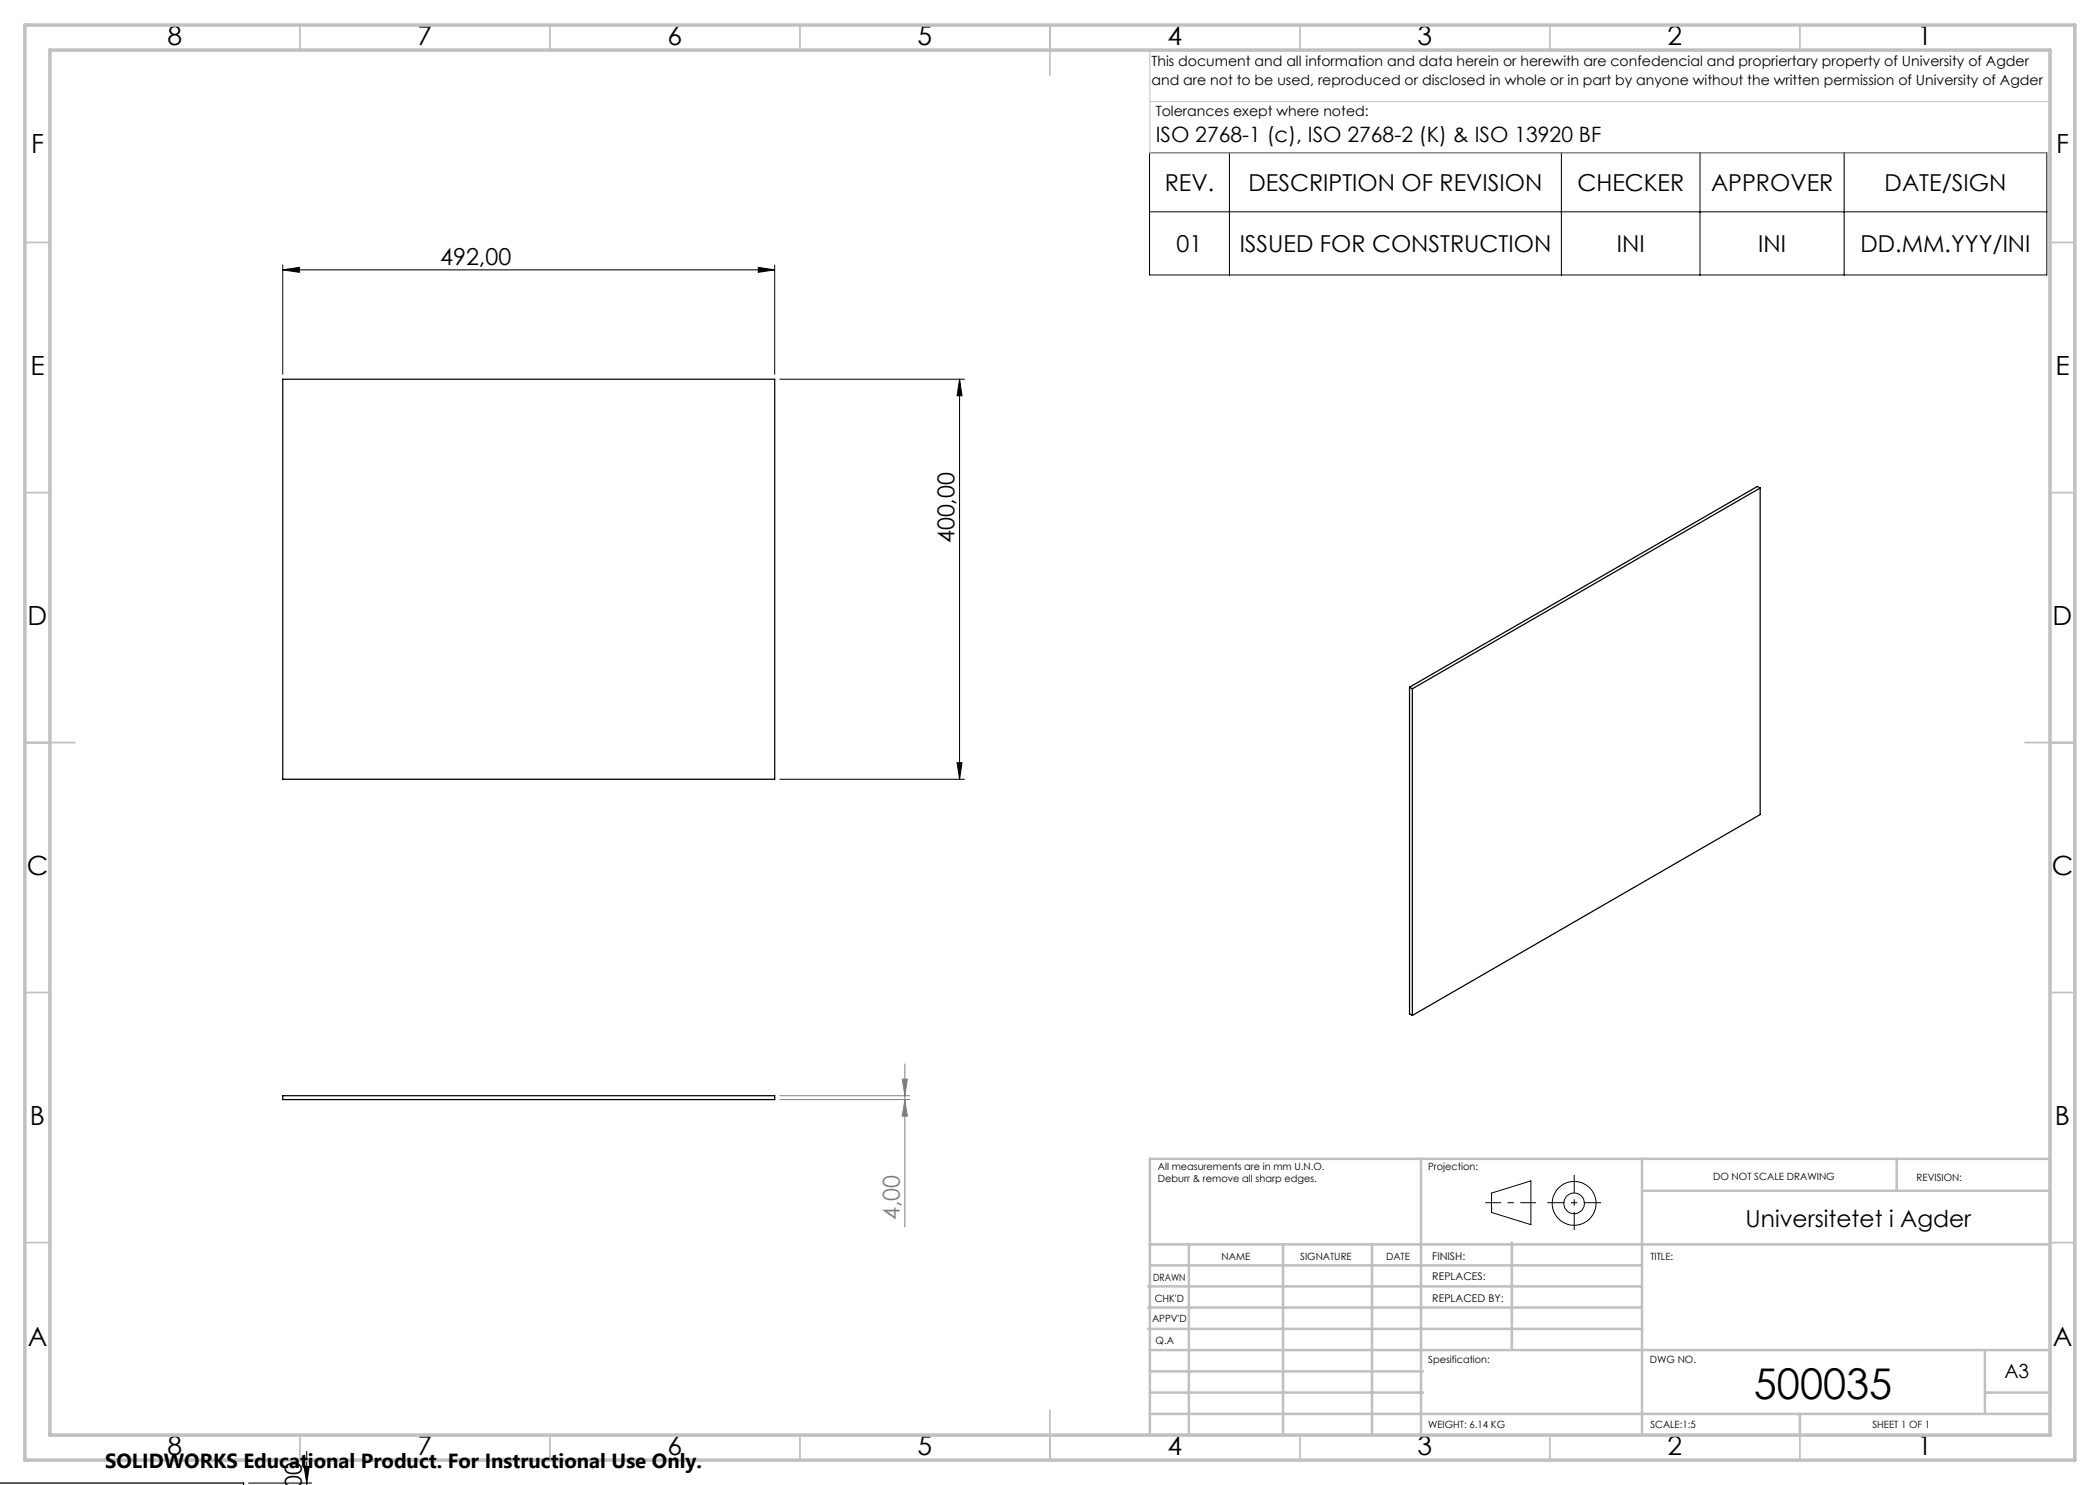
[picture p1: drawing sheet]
<svg xmlns="http://www.w3.org/2000/svg" width="420mm" height="297mm" viewBox="0 0 420 297" stroke-linecap="round" stroke-linejoin="round" font-family="sans-serif">
<path d="M56.6 75.8h98.3v80.1h-98.3zM352 97.6l-.5-.3-69.6 40.1M352 97.6l-69.5 40.2M352 97.6v65.3l-69.5 40.2M281.9 137.4l.6 .4M281.9 137.4v65.4l.6 .3M282.5 137.8v65.3M56.6 219.1h98.3v.8h-98.3zM0 296.6h48.7v.5" fill="none" stroke="#000" stroke-width=".25"/>
<g fill="none" stroke="#000" stroke-width=".2">
<path d="M229.9 30.5h179.5v24.5h-179.5zM245.9 30.5v24.5M312.3 30.5v24.5M340 30.5v24.5M368.8 30.5v24.5M56.6 54l3.3-.5v1zM56.6 53v21.9M56.6 54h98.3M151.7 53.5l3.2 .5-3.2 .5zM154.9 53v21.9M229.9 42.4h179.5M156 75.8h36.9"/>
<path d="M191.9 75.8l.5 3.4h-1zM191.9 75.8v80.1M156 155.9h36.9M191.4 152.5h1l-.5 3.4zM298.3 238.6l7.9-2.4v8.7l-7.9-2.4zM49.7 296.6h12.6M60.8 293.3h1l-.5 3.3zM61.3 290.3v6.8"/>
<circle cx="314.8" cy="240.7" r="2.07"/>
<circle cx="314.8" cy="240.7" r="4.4"/>
</g>
<path d="M156 219.1h26M156 219.9h26M180.4 215.8h1.1l-.5 3.3zM181 219.9l.5 3.3h-1.1zM181 212.8v32.6" fill="none" stroke="#808080" stroke-width=".2"/>
<path d="M297.1 240.5h10.1" fill="none" stroke="#000" stroke-width=".2" stroke-dasharray="15.2 1.3 1.3 1.3" stroke-dashoffset="12.1" stroke-linecap="butt"/>
<path d="M314.8 235v11" fill="none" stroke="#000" stroke-width=".2" stroke-dasharray="15.2 1.3 1.3 1.3" stroke-dashoffset="11.6" stroke-linecap="butt"/>
<path d="M309.5 240.5h10.7" fill="none" stroke="#000" stroke-width=".2" stroke-dasharray="15.2 1.3 1.3 1.3" stroke-dashoffset="11.8" stroke-linecap="butt"/>
<path d="M230 10v20.6h180M230.5 10h179.5v33M230 20.3h180" fill="none" stroke="#c0c0c0" stroke-width=".2"/>
<g fill="none" stroke="#c0c0c0" stroke-width=".35">
<path d="M60 5v5M110 5v5M160 5v5M210 5v10M260 5v5M310 5v5M360 5v5M5 48.5h5M410 48.5h5M5 98.5h5M410 98.5h5M5 148.5h10"/>
<path d="M405 148.5h10M5 198.5h5M410 198.5h5M5 248.5h5M410 248.5h5M60 287v5M110 287v5M160 287v5M210 282v10M260 287v5M310 287v5M360 287v5"/>
</g>
<g fill="none" stroke="#c0c0c0" stroke-width=".5">
<path d="M284.2 231.8v55.2M328.4 231.8v55.2M328.8 238.2h81.2M379.3 231.8v6.4M410 231.8h-180v55.2M229.6 257.3h98.8M230 248.9h179.6M230 253.1h98.4M237.8 248.8v38.2M256.6 248.9v38.2M274.4 248.8v38.2M302.4 248.5v21.5"/>
<path d="M229.6 265.8h98.8M229.6 261.5h98.8M230 278.5h54.6M230 274.3h54.6M230 270h180M397 278.5h13M397 270v12.8M230 282.8h180M360 282.8v4.2"/>
</g>
<path d="M5 5h410v287h-410zM10 10h400v277h-400z" fill="none" stroke="#c0c0c0" stroke-width=".7"/>
<g fill="#000">
<path d="M56.6 54l3.3-.5v1zM151.7 53.5l3.2 .5-3.2 .5z"/>
<path d="M191.4 152.5h1l-.5 3.4zM191.9 75.8l.5 3.4h-1z"/>
<path d="M60.8 293.3h1l-.5 3.3zM60.8 297.1h1z"/>
</g>
<path d="M180.4 215.8h1.1l-.5 3.3zM181 219.9l.5 3.3h-1.1z" fill="#808080"/>
<text font-size="8.5" x="350.8" y="279.7">500035</text>
<g font-size="5.3">
<text x="33.5" y="8.9">8</text>
<text x="83.5" y="8.9">7</text>
<text x="133.5" y="8.9">6</text>
<text x="183.5" y="8.9">5</text>
<text x="233.5" y="8.9">4</text>
<text x="283.5" y="8.9">3</text>
<text x="333.5" y="8.9">2</text>
<text x="383.5" y="8.9">1</text>
<text x="6.2" y="30.7">F</text>
<text x="411.2" y="30.7">F</text>
<text x="6.1" y="74.9">E</text>
<text x="411.1" y="74.9">E</text>
<text x="5.5" y="124.9">D</text>
<text x="410.5" y="124.9">D</text>
<text x="5.3" y="174.9">C</text>
<text x="410.3" y="174.9">C</text>
<text x="6" y="224.9">B</text>
<text x="411" y="224.9">B</text>
<text x="5.5" y="269.2">A</text>
<text x="410.5" y="269.2">A</text>
<text x="33.5" y="290.9">8</text>
<text x="83.5" y="290.9">7</text>
<text x="133.5" y="290.9">6</text>
<text x="183.5" y="290.9">5</text>
<text x="233.5" y="290.9">4</text>
<text x="283.5" y="290.9">3</text>
<text x="333.5" y="290.9">2</text>
<text x="383.5" y="290.9">1</text>
</g>
<g font-size="4.7">
<text x="233" y="38.1">REV.</text>
<text x="249.7" y="38.1">DESCRIPTION OF REVISION</text>
<text x="315.5" y="38.1">CHECKER</text>
<text x="342.2" y="38.1">APPROVER</text>
<text x="376.9" y="38.1">DATE/SIGN</text>
<text x="88" y="52.9">492,00</text>
<text x="235.3" y="50.3">01</text>
<text x="247.9" y="50.3">ISSUED FOR CONSTRUCTION</text>
<text x="323.4" y="50.3">INI</text>
<text x="351.7" y="50.3">INI</text>
<text x="372.1" y="50.3">DD.MM.YYY/INI</text>
<text x="190.9" y="108.7" transform="rotate(-90 190.9 108.7)">400,00</text>
<text x="349.1" y="245.3">Universitetet i Agder</text>
<text x="60.3" y="297.6" transform="rotate(-90 60.3 297.6)">00</text>
</g>
<text font-size="4.7" fill="#808080" x="180" y="244" transform="rotate(-90 180 244)">4,00</text>
<text font-size="4.2" x="231.1" y="28.5">ISO 2768-1 (c), ISO 2768-2 (K) &amp; ISO 13920 BF</text>
<text font-size="4.1" x="21" y="293.7">SOLIDWORKS Educational Product. For Instructional Use Only.</text>
<text font-size="3.9" x="400.9" y="275.5">A3</text>
<g font-size="2.8">
<text x="230.3" y="13.1">This document and all information and data herein or herewith are confedencial and propriertary property of University of Agder</text>
<text x="230.3" y="16.9">and are not to be used, reproduced or disclosed in whole or in part by anyone without the written permission of University of Agder</text>
<text x="231.1" y="23.1">Tolerances exept where noted:</text>
</g>
<g font-size="2.1">
<text x="286.4" y="251.9">FINISH:</text>
<text x="286.5" y="256">REPLACES:</text>
<text x="286.5" y="260.4">REPLACED BY:</text>
</g>
<g font-size="2">
<text x="231.6" y="234">All measurements are in mm U.N.O.</text>
<text x="285.6" y="234">Projection:</text>
<text x="231.6" y="236.5">Deburr &amp; remove all sharp edges.</text>
<text x="342.6" y="236">DO NOT SCALE DRAWING</text>
<text x="383.3" y="236.2">REVISION:</text>
<text x="244.3" y="252">NAME</text>
<text x="260" y="251.9">SIGNATURE</text>
<text x="277.2" y="251.9">DATE</text>
<text x="330.1" y="251.9">TITLE:</text>
<text x="230.6" y="256.1">DRAWN</text>
<text x="230.9" y="260.3">CHK'D</text>
<text x="230.4" y="264.4">APPV'D</text>
<text x="231.1" y="268.8">Q.A</text>
<text x="285.6" y="272.5">Spesification:</text>
<text x="330" y="272.5">DWG NO.</text>
<text x="285.6" y="285.5">WEIGHT: 6.14 KG</text>
<text x="330.1" y="285.6">SCALE:1:5</text>
<text x="374.5" y="285.6">SHEET 1 OF 1</text>
</g>
</svg>
